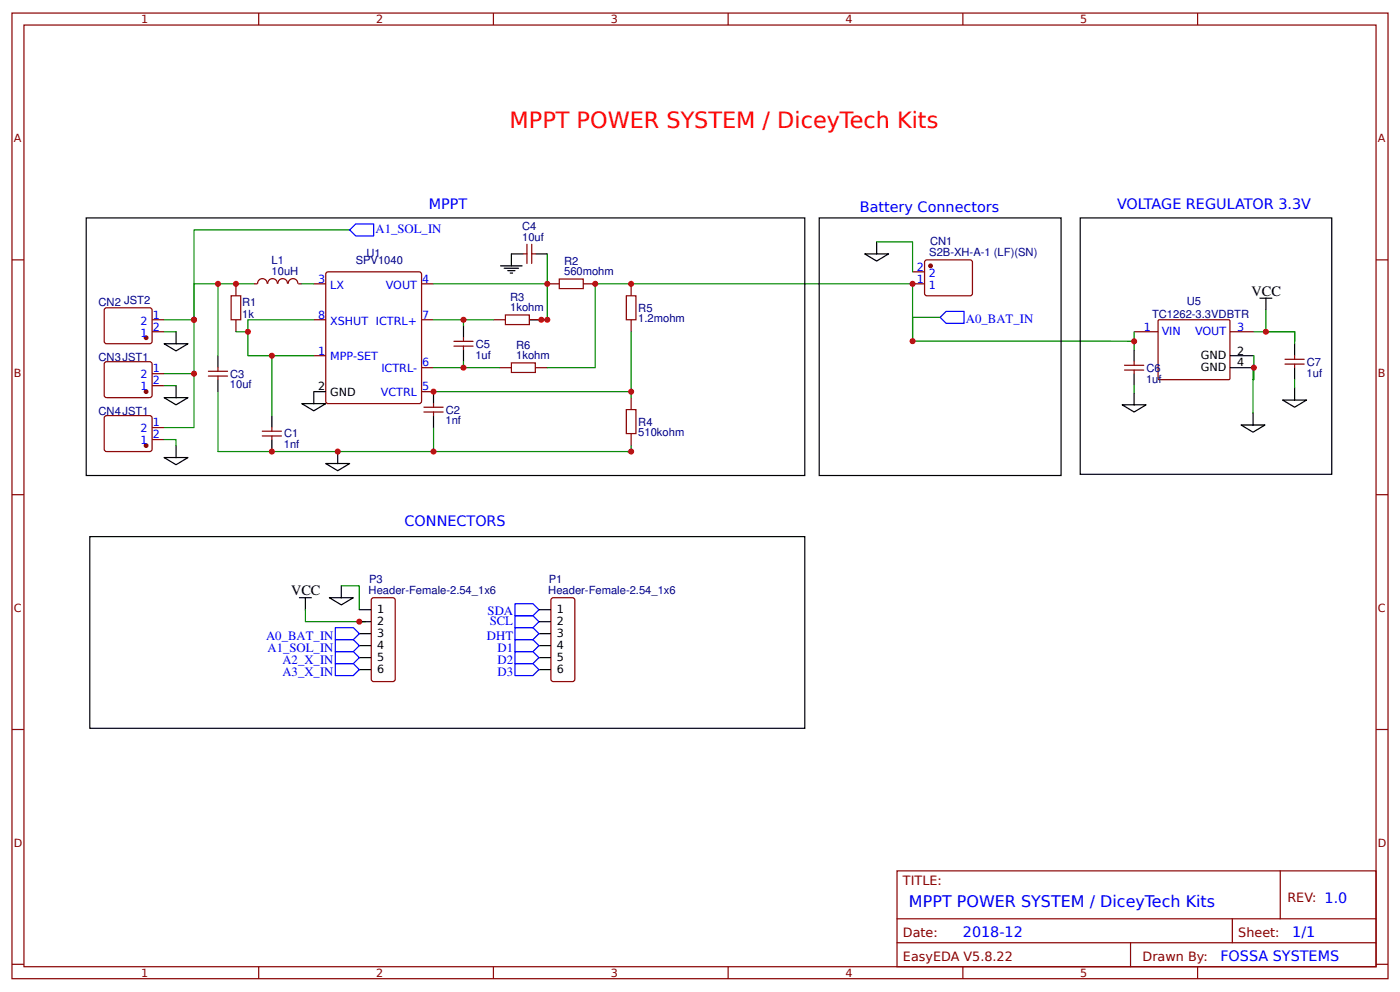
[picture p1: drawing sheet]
<svg xmlns="http://www.w3.org/2000/svg" width="309mm" height="219mm" viewBox="0 0 309 219" stroke-linecap="round" stroke-linejoin="round" font-family="sans-serif">
<g fill="none" stroke="#800" stroke-width=".26">
<path d="M2.6 2.9h304.1v213.2h-304.1zM5.3 5.5h298.7v208h-298.7zM57.1 2.9v2.6M109 2.9v2.6M160.9 2.9v2.6M212.7 2.9v2.6M264.6 2.9v2.6M2.6 57.4h2.7M115.6 56.1h.8M116.4 53.9v4.3M117.5 53.9v4.3M117.5 56.1h.8"/>
<path d="M204.3 57.7l.5-.3 9.8 .1 .2 .4v7.2l-.5 .2h-9.8l-.2-.5zM304 57.4h2.7M23.3 68h10l.3 .5-.1 7.1-.4 .3-9.8-.1-.3-.4v-6.9zM33.6 70.6h2.6M33.6 73.3h2.6M51.1 65.3h2.1v5.3h-2.1zM59 62.7a1.06 1.06 0 0 0-1-1.2 1.06 1.06 0 0 0-1.1 1.2h-.8M59.2 62.7a1.06 1.06 0 0 1 1-1.2 1.06 1.06 0 0 1 1.1 1.2M61.4 62.7a1.06 1.06 0 0 1 1.1-1.2 1.06 1.06 0 0 1 1 1.2M63.7 62.7a1.06 1.06 0 0 1 1-1.2 1.06 1.06 0 0 1 1.1 1.2M65.9 62.7h.8M69.3 78.6h2.7"/>
<path d="M69.3 62.7h2.7M69.3 70.6h2.7M72.2 60.1l20.4-.1 .5 .3v28.3l-.2 .5h-20.4l-.5-.2v-28.3zM93.1 62.7h2.7M93.1 70.6h2.7M100.3 75.4h4.2M100.3 76.4h4.2M102.4 74.6v.8M102.4 76.4v.8M111.7 69.6h5.2v2.1h-5.2zM123.6 61.6h5.3v2.1h-5.3zM138.4 65.3h2.1v5.3h-2.1z"/>
<path d="M201.6 62.7h2.7M201.6 60h2.7M250.6 73.3h5.3M250.6 79.9v.8M255.9 70.7l.2-.1 15.5 .1 .1 .2v12.8l-.2 .1h-15.5l-.1-.2zM271.7 73.3h5.3M283.9 79.3h4.2M286 78.6v.7M23.1 80.1l.4-.2 9.8 .1 .3 .4-.1 7.2-.4 .2-9.8-.1-.3-.4zM23.3 91.9h10l.3 .4-.1 7.2-.4 .2-9.8-.1-.3-.4v-6.9zM33.6 85.2h2.6M33.6 82.5h2.6"/>
<path d="M33.6 97.1h2.6M33.6 94.4h2.6M46 82h4.3M46 83.1h4.3M48.2 81.2v.8M48.2 83.1v.7M57.9 95.2h4.3M57.9 96.3h4.3M60.1 94.4v.8M60.1 96.3v.8M93.1 86.5h2.7M93.1 81.2h2.7"/>
<path d="M93.7 89.9h4.2M93.7 91h4.2M95.8 89.1v.8M95.8 91v.8M113 80.1h5.3v2.2h-5.3zM138.4 90.5h2.1v5.3h-2.1zM248.4 80.7h4.3M248.4 81.7h4.3M250.6 81.7v.8M283.9 80.4h4.2M286 80.4v.8M2.6 109.2h2.7"/>
<path d="M304 109.2h2.7M82.1 132.3l.4-.3h4.3l.3 .1 .2 .4v17.5l-.1 .3-.4 .2h-4.3l-.2-.1-.3-.4zM121.8 132.3l.4-.3h4.3l.2 .1 .3 .4v17.5l-.1 .3-.4 .2h-4.3l-.2-.1-.3-.4zM2.6 161.1h2.7M304 161.1h2.7M198.2 192.3h105.8v21.2h-105.8zM282.8 192.3v10.6M2.6 213h2.7M57.1 213.5v2.6M109 213.5v2.6M160.9 213.5v2.6M198.2 202.9h105.8"/>
<path d="M198.2 208.2h105.8M212.7 213.5v2.6M249.8 208.2v5.3M264.6 213.5v2.6M272.3 202.9v5.3M304 213h2.7"/>
</g>
<g fill="none" stroke="#000" stroke-width=".26">
<path d="M19 48.1h158.8v56.9h-158.8zM110.6 58.7h4.8M111.4 59.2h3.2M112.2 59.8h1.6M115.6 56.1h-2.6v2.6M118.3 56.1h2.6M181 48.1h53.4v56.9h-53.4zM191 56.1h5.3l-2.6 1.6zM193.7 53.4v2.7M238.7 48.1h55.5v56.6h-55.5zM36.2 75.9h5.3l-2.6 1.6zM38.9 73.3v2.6"/>
<path d="M48.2 78.6v2.6M102.4 71.9v2.7M102.4 77.2v2.7M112.7 60.3h.5M250.6 77.2v2.7M271.7 78.6h5.3M278.3 65.9h2.7M279.7 65.9v2.6M286 75.9v2.7M36.2 87.8h5.3l-2.6 1.6zM38.9 85.2v2.6M38.9 98.4v2.6"/>
<path d="M48.2 83.8v2.7M60.1 91.8v2.6M60.1 97.1v2.6M66.7 89.1h5.3l-2.7 1.6zM72 86.5h-2.7v2.6M74.6 99.7v2.7M95.8 86.5v2.6M95.8 91.8v2.6M247.9 89.4h5.3l-2.6 1.6zM250.6 82.5v2.7M250.6 86.8v2.6M271.7 81.2h5.3"/>
<path d="M274.2 93.9h5.3l-2.7 1.5zM276.8 91.2v2.7M283.4 88.3h5.3l-2.7 1.6zM286 81.2v2.6M286 85.7v2.6M19.8 118.5h158v42.3h-158zM36.2 101h5.3l-2.6 1.6zM72 102.4h5.3l-2.7 1.6zM66.1 132h2.7M67.5 132v2.6M72.8 132h5.3l-2.7 1.6zM75.4 129.4v2.6"/>
<path d="M79.4 134.6h2.6M79.4 137.3h2.6M79.4 139.9h2.6M119.1 134.6h2.6M119.1 137.3h2.6M119.1 139.9h2.6M79.4 142.6h2.6M79.4 145.2h2.6M79.4 147.9h2.6M119.1 142.6h2.6M119.1 145.2h2.6M119.1 147.9h2.6"/>
</g>
<g fill="none" stroke="#080" stroke-width=".26">
<path d="M77.3 50.8h-34.4v31.7h-6.7M120.9 56.1v6.6h-25.1M193.7 53.4h7.9v6.6M36.2 73.3h2.7M48.2 62.7v15.9M52.1 73.3h2.7M56.1 62.7h-13.2v7.9h-6.7M60.1 78.6v13.2M66.7 62.7h2.6M69.3 70.6h-14.5v8h14.5M95.8 70.6h13.2M102.4 70.6v1.3"/>
<path d="M102.4 79.9v1.3M119.6 70.6h1.3M120.9 62.7v7.9h-4M139.4 73.3v13.2M207.7 70.1h-6.1v5.2M250.6 75.4l-49-.1v-12.6h-70.1v18.5h-10.6M250.6 73.3v3.9M277 78.6v5.2h-.2M277 73.3h9.1v2M279.7 68.5v4.8h6.3v2.6M36.2 97.1h2.7v1.3M36.2 85.2h2.7"/>
<path d="M42.9 82.5v11.9h-6.7M48.2 86.5v13.2h91.2v-1.3M95.8 86.5h43.6v1.3M95.8 94.4v5.3M95.8 81.2h14.5M139.4 99.7h-.8h.8M250.6 85.2v1.6M276.8 80.6v10.6M286 83.8v1.9M67.5 134.6v2.7h13.2M75.4 129.4h4v5.2"/>
</g>
<path d="M52.1 62.7v2.6M52.1 70.6v2.7M109 70.6h2.7M116.9 70.6h2.7M120.9 62.7h2.7M128.9 62.7h2.6M139.4 62.7v2.6M139.4 70.6v2.7M110.3 81.2h2.7M118.3 81.2h2.6M139.4 87.8v2.7M139.4 95.8v2.6" fill="none" stroke="#800000" stroke-width=".26"/>
<path d="M77.3 50.8l1.3-1.3h3.9v2.6h-3.9zM209 68.8h4v2.6h-4l-1.3-1.3zM74.1 138.6h4l1.3 1.3-1.3 1.4h-4zM113.8 133.3h3.9l1.4 1.3-1.4 1.4h-3.9zM113.8 136h3.9l1.4 1.3-1.4 1.3h-3.9zM113.8 138.6h3.9l1.4 1.3-1.4 1.4h-3.9zM74.1 141.3h4l1.3 1.3-1.3 1.3h-4zM74.1 143.9h4l1.3 1.3-1.3 1.4h-4zM74.1 146.6h4l1.3 1.3-1.3 1.3h-4zM113.8 141.3h3.9l1.4 1.3-1.4 1.3h-3.9zM113.8 143.9h3.9l1.4 1.3-1.4 1.4h-3.9zM113.8 146.6h3.9l1.4 1.3-1.4 1.3h-3.9z" fill="none" stroke="#00f" stroke-width=".26"/>
<g fill="#800" stroke="#800" stroke-width=".26">
<circle cx="205.6" cy="58.7" r=".4"/>
<circle cx="32.3" cy="74.6" r=".4"/>
<circle cx="32.3" cy="86.5" r=".4"/>
<circle cx="32.3" cy="98.4" r=".4"/>
</g>
<g fill="#c00">
<circle cx="250.6" cy="75.4" r=".66"/>
<circle cx="201.6" cy="75.3" r=".66"/>
<circle cx="79.4" cy="137.3" r=".66"/>
<circle cx="279.7" cy="73.3" r=".66"/>
<circle cx="277" cy="81.2" r=".66"/>
<circle cx="42.9" cy="70.6" r=".66"/>
<circle cx="48.2" cy="62.7" r=".66"/>
<circle cx="52.1" cy="62.7" r=".66"/>
<circle cx="201.6" cy="62.7" r=".66"/>
<circle cx="119.6" cy="70.6" r=".66"/>
<circle cx="102.4" cy="70.6" r=".66"/>
<circle cx="95.8" cy="86.5" r=".66"/>
<circle cx="60.1" cy="99.7" r=".66"/>
<circle cx="74.6" cy="99.7" r=".66"/>
<circle cx="54.8" cy="73.3" r=".66"/>
<circle cx="60.1" cy="78.6" r=".66"/>
<circle cx="95.8" cy="99.7" r=".66"/>
<circle cx="120.9" cy="62.7" r=".66"/>
<circle cx="139.4" cy="86.5" r=".66"/>
<circle cx="139.4" cy="62.7" r=".66"/>
<circle cx="139.4" cy="99.7" r=".66"/>
<circle cx="120.9" cy="70.6" r=".66"/>
<circle cx="131.5" cy="62.7" r=".66"/>
<circle cx="102.4" cy="81.2" r=".66"/>
<circle cx="42.9" cy="82.5" r=".66"/>
</g>
<text font-size="4.9" fill="#f00" x="112.6" y="28.2">MPPT POWER SYSTEM / DiceyTech Kits</text>
<text font-size="3.5" fill="#00f" x="200.8" y="200.3">MPPT POWER SYSTEM / DiceyTech Kits</text>
<g font-size="3.2" fill="#00f">
<text x="94.8" y="46.2">MPPT</text>
<text x="190" y="46.9">Battery Connectors</text>
<text x="246.8" y="46.1">VOLTAGE REGULATOR 3.3V</text>
<text x="89.4" y="116.2">CONNECTORS</text>
<text x="212.7" y="206.9">2018-12</text>
<text x="285.5" y="206.9">1/1</text>
<text x="269.6" y="212.2">FOSSA SYSTEMS</text>
</g>
<g font-size="3.2">
<text x="276.5" y="65.3">VCC</text>
<text x="64.3" y="131.5">VCC</text>
</g>
<g font-size="2.8" fill="#00f">
<text x="83" y="51.4">A1_SOL_IN</text>
<text x="213.4" y="71.4">A0_BAT_IN</text>
<text x="107.7" y="135.8">SDA</text>
<text x="108.2" y="137.9">SCL</text>
<text x="58.8" y="141.3">A0_BAT_IN</text>
<text x="59.1" y="143.9">A1_SOL_IN</text>
<text x="107.6" y="141.3">DHT</text>
<text x="109.9" y="143.9">D1</text>
<text x="62.4" y="146.6">A2_X_IN</text>
<text x="62.4" y="149.2">A3_X_IN</text>
<text x="109.9" y="146.6">D2</text>
<text x="109.9" y="149.2">D3</text>
</g>
<g font-size="2.8" fill="#800">
<text x="199.5" y="195.5">TITLE:</text>
<text x="284.4" y="199.2">REV: 1.0</text>
<text x="199.5" y="206.9">Date:</text>
<text x="273.6" y="206.9">Sheet:</text>
<text x="199.5" y="212.2">EasyEDA V5.8.22</text>
<text x="252.4" y="212.2">Drawn By:</text>
</g>
<g font-size="2.5" fill="#800">
<text x="31.2" y="5.1">1</text>
<text x="83.1" y="5.1">2</text>
<text x="134.9" y="5.1">3</text>
<text x="186.8" y="5.1">4</text>
<text x="238.7" y="5.1">5</text>
<text x="3" y="31.5">A</text>
<text x="304.4" y="31.5">A</text>
<text x="3" y="83.3">B</text>
<text x="304.4" y="83.3">B</text>
<text x="3" y="135.2">C</text>
<text x="304.4" y="135.2">C</text>
<text x="3" y="187">D</text>
<text x="304.4" y="187">D</text>
<text x="31.2" y="215.7">1</text>
<text x="83.1" y="215.7">2</text>
<text x="134.9" y="215.7">3</text>
<text x="186.8" y="215.7">4</text>
<text x="238.7" y="215.7">5</text>
</g>
<g font-size="2.5" fill="#000080">
<text x="115.4" y="53.2">10uf</text>
<text x="115.4" y="50.8">C4</text>
<text x="60" y="58.4">L1</text>
<text x="78.6" y="58.4">SPV1040</text>
<text x="81" y="56.8">U1</text>
<text x="124.6" y="58.4">R2</text>
<text x="205.3" y="56.6">S2B-XH-A-1 (LF)(SN)</text>
<text x="205.5" y="54.1">CN1</text>
<text x="60" y="60.7">10uH</text>
<text x="124.6" y="60.8">560mohm</text>
<text x="21.8" y="67.6">CN2 JST2</text>
<text x="53.5" y="70.2">1k</text>
<text x="53.5" y="67.6">R1</text>
<text x="112.7" y="68.8">1kohm</text>
<text x="112.7" y="66.4">R3</text>
<text x="141" y="71.2">1.2mohm</text>
<text x="141" y="68.8">R5</text>
<text x="254.5" y="70.2">TC1262-3.3VDBTR</text>
<text x="262.2" y="67.4">U5</text>
<text x="105.1" y="76.8">C5</text>
<text x="114" y="77">R6</text>
<text x="21.8" y="79.8">CN3JST1</text>
<text x="50.9" y="83.4">C3</text>
<text x="105" y="79.2">1uf</text>
<text x="114" y="79.3">1kohm</text>
<text x="253.3" y="82.1">C6</text>
<text x="288.7" y="83.2">1uf</text>
<text x="288.7" y="80.7">C7</text>
<text x="50.8" y="85.8">10uf</text>
<text x="253.2" y="84.5">1uf</text>
<text x="21.8" y="91.7">CN4JST1</text>
<text x="98.4" y="93.7">1nf</text>
<text x="98.5" y="91.3">C2</text>
<text x="141" y="94">R4</text>
<text x="62.7" y="99">1nf</text>
<text x="62.8" y="96.6">C1</text>
<text x="141" y="96.4">510kohm</text>
<text x="81.4" y="131.2">Header-Female-2.54_1x6</text>
<text x="81.6" y="128.7">P3</text>
<text x="121.1" y="131.2">Header-Female-2.54_1x6</text>
<text x="121.3" y="128.7">P1</text>
</g>
<g font-size="2.5" fill="#00f">
<text x="202.6" y="59.8">2</text>
<text x="70.3" y="62.4">3</text>
<text x="72.9" y="63.7">LX</text>
<text x="85.2" y="63.7">VOUT</text>
<text x="93.3" y="62.4">4</text>
<text x="202.6" y="62.4">1</text>
<text x="205.2" y="61.1">2</text>
<text x="205.2" y="63.7">1</text>
<text x="31.1" y="71.7">2</text>
<text x="33.7" y="70.4">1</text>
<text x="70.3" y="70.4">8</text>
<text x="72.9" y="71.7">XSHUT ICTRL+</text>
<text x="93.3" y="70.4">7</text>
<text x="31.1" y="74.3">1</text>
<text x="33.7" y="73">2</text>
<text x="252.7" y="73">1</text>
<text x="256.6" y="74.1">VIN</text>
<text x="264" y="74.1">VOUT</text>
<text x="273.3" y="73">3</text>
<text x="31.1" y="83.6">2</text>
<text x="33.7" y="82.3">1</text>
<text x="70.3" y="78.3">1</text>
<text x="72.9" y="79.6">MPP-SET</text>
<text x="84.2" y="82.3">ICTRL-</text>
<text x="93.3" y="80.9">6</text>
<text x="31.1" y="86.2">1</text>
<text x="33.7" y="84.9">2</text>
<text x="84.1" y="87.6">VCTRL</text>
<text x="93.3" y="86.2">5</text>
<text x="31.1" y="95.5">2</text>
<text x="33.7" y="94.2">1</text>
<text x="31.1" y="98.1">1</text>
<text x="33.7" y="96.8">2</text>
</g>
<g font-size="2.5">
<text x="265.3" y="79.3">GND</text>
<text x="265.3" y="82">GND</text>
<text x="273.3" y="78.3">2</text>
<text x="273.3" y="80.9">4</text>
<text x="70.3" y="86.2">2</text>
<text x="72.9" y="87.6">GND</text>
<text x="83.3" y="135.4">1</text>
<text x="123" y="135.4">1</text>
<text x="83.3" y="138.1">2</text>
<text x="83.3" y="140.7">3</text>
<text x="83.3" y="143.4">4</text>
<text x="123" y="138.1">2</text>
<text x="123" y="140.7">3</text>
<text x="123" y="143.4">4</text>
<text x="83.3" y="146">5</text>
<text x="83.3" y="148.7">6</text>
<text x="123" y="146">5</text>
<text x="123" y="148.7">6</text>
</g>
</svg>
